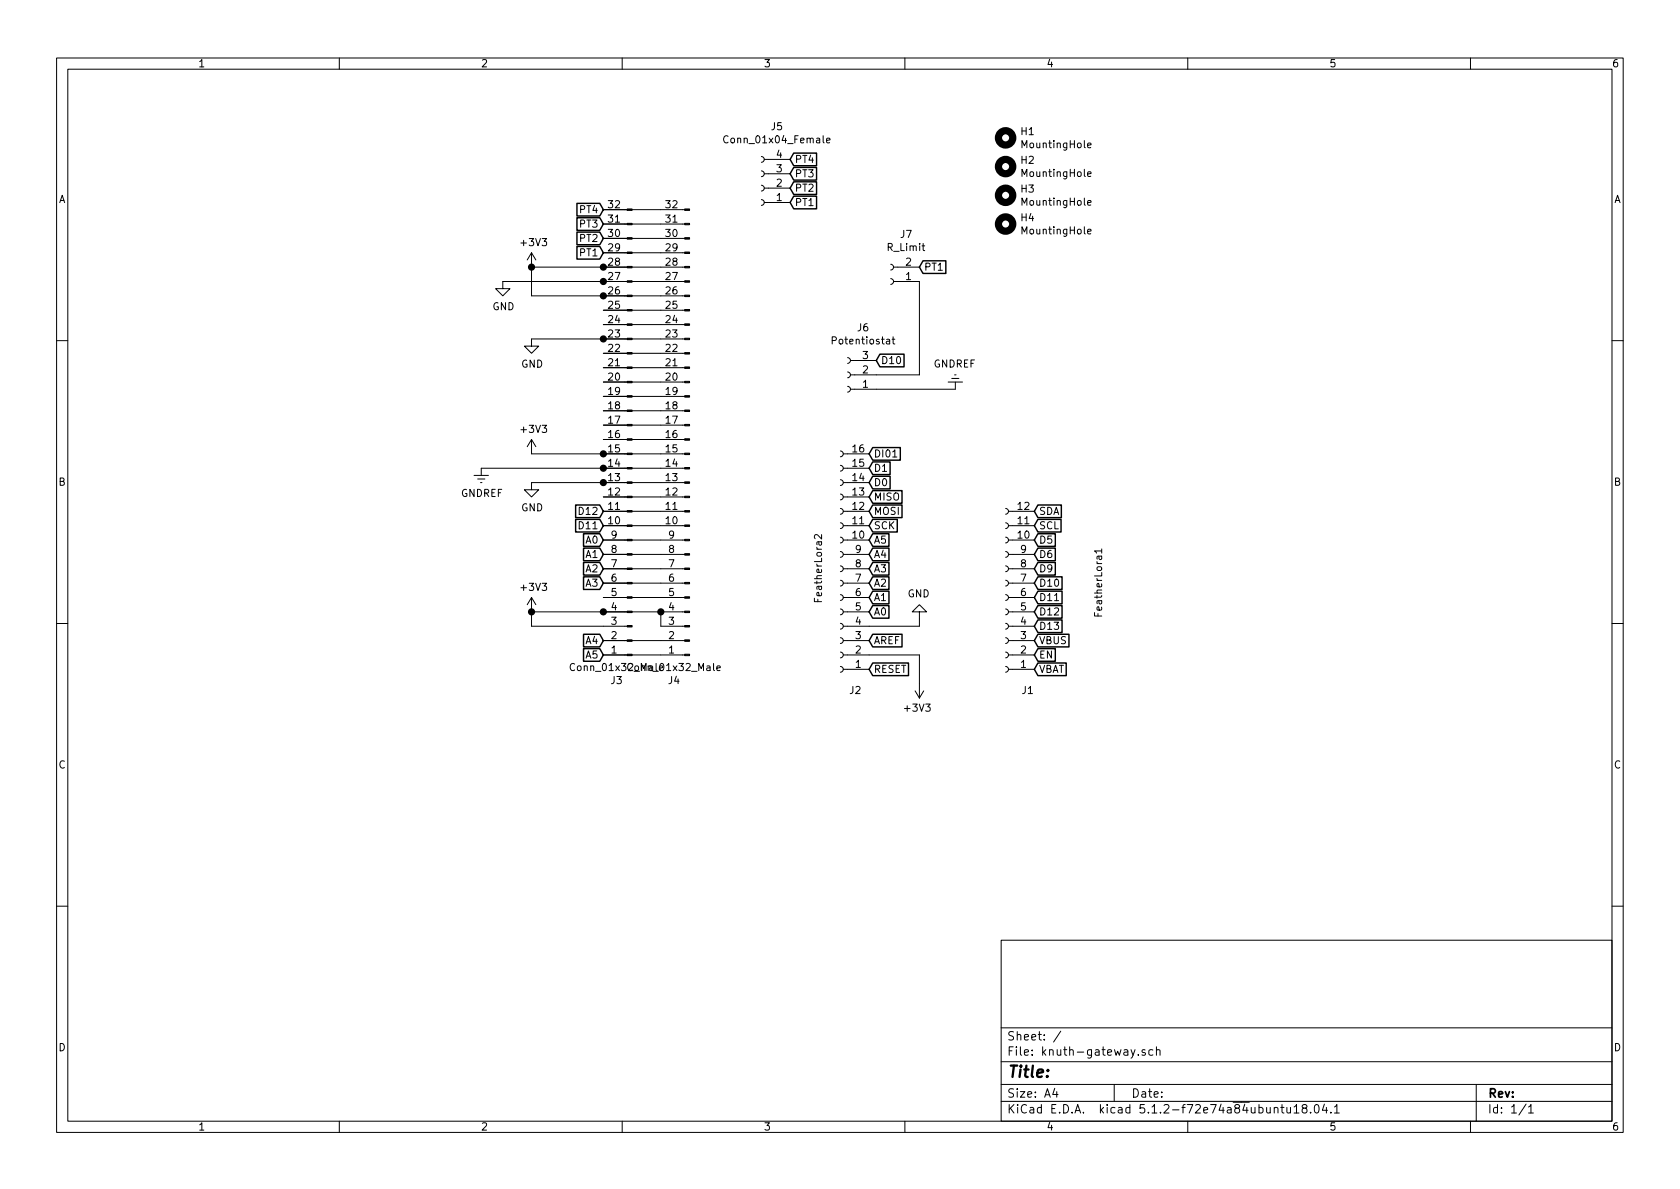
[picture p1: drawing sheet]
EESchema Schematic File Version 4
LIBS:knuth-gateway-cache
EELAYER 29 0
EELAYER END
$Descr A4 11693 8268
encoding utf-8
Sheet 1 1
Title ""
Date ""
Rev ""
Comp ""
Comment1 ""
Comment2 ""
Comment3 ""
Comment4 ""
$EndDescr
$Comp
L knuth-gateway-rescue:Conn_01x12_Female-Connector J1
U 1 1
P 7000 4150
F 0 "J1" H 6800 4800 50  0000 L CNN
F 1 "FeatherLora1" V 6350 3800 50  0000 L CNN
F 2 "Connector_PinSocket_2.54mm:PinSocket_1x12_P2.54mm_Vertical" H 7000 4150 50  0001 C CNN
F 3 "~" H 7000 4150 50  0001 C CNN
	1    7000 4150
	-1   0    0    1   
$EndComp
$Comp
L knuth-gateway-rescue:Conn_01x16_Female-Connector J2
U 1 1
P 5850 3950
F 0 "J2" H 5700 4800 50  0000 L CNN
F 1 "FeatherLora2" V 6000 3700 50  0000 L CNN
F 2 "Connector_PinSocket_2.54mm:PinSocket_1x16_P2.54mm_Vertical" H 5850 3950 50  0001 C CNN
F 3 "~" H 5850 3950 50  0001 C CNN
	1    5850 3950
	-1   0    0    1   
$EndComp
Text GLabel 7200 4650 2    50   Input ~ 0
VBAT
Text GLabel 7200 4550 2    50   Input ~ 0
EN
Text GLabel 7200 4450 2    50   Input ~ 0
VBUS
Text GLabel 7200 4350 2    50   Input ~ 0
D13
Text GLabel 7200 4250 2    50   Input ~ 0
D12
Text GLabel 7200 4150 2    50   Input ~ 0
D11
Text GLabel 7200 4050 2    50   Input ~ 0
D10
Text GLabel 7200 3950 2    50   Input ~ 0
D9
Text GLabel 7200 3850 2    50   Input ~ 0
D6
Text GLabel 7200 3750 2    50   Input ~ 0
D5
Text GLabel 7200 3650 2    50   Input ~ 0
SCL
Text GLabel 7200 3550 2    50   Input ~ 0
SDA
Text GLabel 6050 4650 2    50   Input ~ 0
RESET
Wire Wire Line
	6050 4550 6400 4550
Wire Wire Line
	6400 4550 6400 4750
$Comp
L knuth-gateway-rescue:+3V3-power #PWR0101
U 1 1
P 6400 4750
F 0 "#PWR0101" H 6400 4600 50  0001 C CNN
F 1 "+3V3" H 6415 4923 50  0000 C CNN
F 2 "" H 6400 4750 50  0001 C CNN
F 3 "" H 6400 4750 50  0001 C CNN
	1    6400 4750
	-1   0    0    1   
$EndComp
Text GLabel 6050 4450 2    50   Input ~ 0
AREF
Wire Wire Line
	6050 4350 6400 4350
Wire Wire Line
	6400 4350 6400 4300
$Comp
L knuth-gateway-rescue:GND-power #PWR0103
U 1 1
P 6400 4300
F 0 "#PWR0103" H 6400 4050 50  0001 C CNN
F 1 "GND" H 6405 4127 50  0000 C CNN
F 2 "" H 6400 4300 50  0001 C CNN
F 3 "" H 6400 4300 50  0001 C CNN
	1    6400 4300
	-1   0    0    1   
$EndComp
Text GLabel 6050 4250 2    50   Input ~ 0
A0
Text GLabel 6050 4150 2    50   Input ~ 0
A1
Text GLabel 6050 4050 2    50   Input ~ 0
A2
Text GLabel 6050 3950 2    50   Input ~ 0
A3
Text GLabel 6050 3850 2    50   Input ~ 0
A4
Text GLabel 6050 3750 2    50   Input ~ 0
A5
Text GLabel 6050 3650 2    50   Input ~ 0
SCK
Text GLabel 6050 3550 2    50   Input ~ 0
MOSI
Text GLabel 6050 3450 2    50   Input ~ 0
MISO
Text GLabel 6050 3350 2    50   Input ~ 0
D0
Text GLabel 6050 3250 2    50   Input ~ 0
D1
Text GLabel 6050 3150 2    50   Input ~ 0
DI01
$Comp
L Connector:Conn_01x32_Male J3
U 1 1
P 4400 3050
F 0 "J3" H 4508 4731 50  0000 C CNN
F 1 "Conn_01x32_Male" H 4508 4640 50  0000 C CNN
F 2 "Connector_PinSocket_2.54mm:PinSocket_1x32_P2.54mm_Vertical" H 4400 3050 50  0001 C CNN
F 3 "~" H 4400 3050 50  0001 C CNN
	1    4400 3050
	-1   0    0    1   
$EndComp
Text GLabel 4200 3650 0    50   Input ~ 0
D11
Text GLabel 4200 3550 0    50   Input ~ 0
D12
$Comp
L knuth-gateway-rescue:+3V3-power #PWR0102
U 1 1
P 3700 4250
F 0 "#PWR0102" H 3700 4100 50  0001 C CNN
F 1 "+3V3" H 3715 4423 50  0000 C CNN
F 2 "" H 3700 4250 50  0001 C CNN
F 3 "" H 3700 4250 50  0001 C CNN
	1    3700 4250
	1    0    0    -1  
$EndComp
Wire Wire Line
	4200 4250 3700 4250
Wire Wire Line
	4200 4350 3700 4350
Wire Wire Line
	3700 4350 3700 4250
Connection ~ 3700 4250
$Comp
L knuth-gateway-rescue:GND-power #PWR0104
U 1 1
P 3700 3350
F 0 "#PWR0104" H 3700 3100 50  0001 C CNN
F 1 "GND" H 3705 3177 50  0000 C CNN
F 2 "" H 3700 3350 50  0001 C CNN
F 3 "" H 3700 3350 50  0001 C CNN
	1    3700 3350
	1    0    0    -1  
$EndComp
Wire Wire Line
	4200 3350 3700 3350
Wire Wire Line
	4200 3150 3700 3150
$Comp
L knuth-gateway-rescue:+3V3-power #PWR0105
U 1 1
P 3700 3150
F 0 "#PWR0105" H 3700 3000 50  0001 C CNN
F 1 "+3V3" H 3715 3323 50  0000 C CNN
F 2 "" H 3700 3150 50  0001 C CNN
F 3 "" H 3700 3150 50  0001 C CNN
	1    3700 3150
	1    0    0    -1  
$EndComp
$Comp
L knuth-gateway-rescue:GND-power #PWR0106
U 1 1
P 3700 2350
F 0 "#PWR0106" H 3700 2100 50  0001 C CNN
F 1 "GND" H 3705 2177 50  0000 C CNN
F 2 "" H 3700 2350 50  0001 C CNN
F 3 "" H 3700 2350 50  0001 C CNN
	1    3700 2350
	1    0    0    -1  
$EndComp
Wire Wire Line
	4200 2350 3700 2350
$Comp
L knuth-gateway-rescue:+3V3-power #PWR0107
U 1 1
P 3700 1850
F 0 "#PWR0107" H 3700 1700 50  0001 C CNN
F 1 "+3V3" H 3715 2023 50  0000 C CNN
F 2 "" H 3700 1850 50  0001 C CNN
F 3 "" H 3700 1850 50  0001 C CNN
	1    3700 1850
	1    0    0    -1  
$EndComp
Wire Wire Line
	4200 2050 3700 2050
Wire Wire Line
	4200 1850 3700 1850
Wire Wire Line
	3700 1850 3700 2050
Connection ~ 3700 1850
Wire Wire Line
	4200 1950 3500 1950
$Comp
L knuth-gateway-rescue:GND-power #PWR0108
U 1 1
P 3500 1950
F 0 "#PWR0108" H 3500 1700 50  0001 C CNN
F 1 "GND" H 3505 1777 50  0000 C CNN
F 2 "" H 3500 1950 50  0001 C CNN
F 3 "" H 3500 1950 50  0001 C CNN
	1    3500 1950
	1    0    0    -1  
$EndComp
$Comp
L Connector:Conn_01x32_Male J4
U 1 1
P 4800 3050
F 0 "J4" H 4908 4731 50  0000 C CNN
F 1 "Conn_01x32_Male" H 4908 4640 50  0000 C CNN
F 2 "Connector_PinSocket_2.54mm:PinSocket_1x32_P2.54mm_Vertical" H 4800 3050 50  0001 C CNN
F 3 "~" H 4800 3050 50  0001 C CNN
	1    4800 3050
	-1   0    0    1   
$EndComp
Wire Wire Line
	4600 1450 4200 1450
Wire Wire Line
	4600 1650 4200 1650
Wire Wire Line
	4600 1750 4200 1750
Wire Wire Line
	4600 1850 4200 1850
Connection ~ 4200 1850
Wire Wire Line
	4600 1950 4200 1950
Connection ~ 4200 1950
Wire Wire Line
	4600 2050 4200 2050
Connection ~ 4200 2050
Wire Wire Line
	4600 2150 4200 2150
Wire Wire Line
	4600 2250 4200 2250
Wire Wire Line
	4600 2350 4200 2350
Connection ~ 4200 2350
Wire Wire Line
	4200 2450 4600 2450
Wire Wire Line
	4600 2550 4200 2550
Wire Wire Line
	4200 2650 4600 2650
Wire Wire Line
	4600 2750 4200 2750
Wire Wire Line
	4200 2850 4600 2850
Wire Wire Line
	4600 2950 4200 2950
Wire Wire Line
	4200 3050 4600 3050
Wire Wire Line
	4600 3150 4200 3150
Connection ~ 4200 3150
Wire Wire Line
	4200 3250 4600 3250
Wire Wire Line
	4600 3350 4200 3350
Connection ~ 4200 3350
Wire Wire Line
	4200 3450 4600 3450
Wire Wire Line
	4600 3550 4200 3550
Wire Wire Line
	4200 3650 4600 3650
Wire Wire Line
	4600 3750 4200 3750
Wire Wire Line
	4200 3850 4600 3850
Wire Wire Line
	4600 3950 4200 3950
Wire Wire Line
	4200 4050 4600 4050
Wire Wire Line
	4600 4250 4200 4250
Connection ~ 4200 4250
Wire Wire Line
	4200 4450 4600 4450
Wire Wire Line
	4600 4550 4200 4550
$Comp
L Connector:Conn_01x04_Female J5
U 1 1
P 5300 1300
F 0 "J5" H 5192 875 50  0000 C CNN
F 1 "Conn_01x04_Female" H 5192 966 50  0000 C CNN
F 2 "Connector_PinSocket_2.54mm:PinSocket_1x04_P2.54mm_Vertical" H 5300 1300 50  0001 C CNN
F 3 "~" H 5300 1300 50  0001 C CNN
	1    5300 1300
	-1   0    0    1   
$EndComp
$Comp
L Connector:Conn_01x03_Female J6
U 1 1
P 5900 2600
F 0 "J6" H 5792 2275 50  0000 C CNN
F 1 "Potentiostat" H 5792 2366 50  0000 C CNN
F 2 "Connector_PinSocket_2.54mm:PinSocket_1x03_P2.54mm_Vertical" H 5900 2600 50  0001 C CNN
F 3 "~" H 5900 2600 50  0001 C CNN
	1    5900 2600
	-1   0    0    1   
$EndComp
$Comp
L power:GNDREF #PWR0109
U 1 1
P 3350 3250
F 0 "#PWR0109" H 3350 3000 50  0001 C CNN
F 1 "GNDREF" H 3355 3077 50  0000 C CNN
F 2 "" H 3350 3250 50  0001 C CNN
F 3 "" H 3350 3250 50  0001 C CNN
	1    3350 3250
	1    0    0    -1  
$EndComp
Wire Wire Line
	4200 3250 3350 3250
Connection ~ 4200 3250
$Comp
L power:GNDREF #PWR0110
U 1 1
P 6650 2700
F 0 "#PWR0110" H 6650 2450 50  0001 C CNN
F 1 "GNDREF" H 6655 2527 50  0000 C CNN
F 2 "" H 6650 2700 50  0001 C CNN
F 3 "" H 6650 2700 50  0001 C CNN
	1    6650 2700
	-1   0    0    1   
$EndComp
Wire Wire Line
	6100 2700 6650 2700
Wire Wire Line
	4600 1550 4200 1550
Text GLabel 4200 1450 0    50   Input ~ 0
PT4
Text GLabel 4200 1550 0    50   Input ~ 0
PT3
Text GLabel 4200 1650 0    50   Input ~ 0
PT2
Text GLabel 4200 1750 0    50   Input ~ 0
PT1
Text GLabel 5500 1100 2    50   Input ~ 0
PT4
Text GLabel 5500 1200 2    50   Input ~ 0
PT3
Text GLabel 5500 1300 2    50   Input ~ 0
PT2
Text GLabel 5500 1400 2    50   Input ~ 0
PT1
Text GLabel 6400 1850 2    50   Input ~ 0
PT1
$Comp
L Connector:Conn_01x02_Female J7
U 1 1
P 6200 1950
F 0 "J7" H 6092 1625 50  0000 C CNN
F 1 "R_Limit" H 6092 1716 50  0000 C CNN
F 2 "Connector_PinSocket_2.54mm:PinSocket_1x02_P2.54mm_Vertical" H 6200 1950 50  0001 C CNN
F 3 "~" H 6200 1950 50  0001 C CNN
	1    6200 1950
	-1   0    0    1   
$EndComp
Wire Wire Line
	6100 2600 6400 2600
Wire Wire Line
	6400 2600 6400 1950
Text GLabel 6100 2500 2    50   Input ~ 0
D10
Text GLabel 4200 4050 0    50   Input ~ 0
A3
Text GLabel 4200 3950 0    50   Input ~ 0
A2
Text GLabel 4200 4450 0    50   Input ~ 0
A4
Text GLabel 4200 4550 0    50   Input ~ 0
A5
Text GLabel 4200 3750 0    50   Input ~ 0
A0
Text GLabel 4200 3850 0    50   Input ~ 0
A1
Wire Wire Line
	4600 4350 4600 4250
Connection ~ 4600 4250
$Comp
L Mechanical:MountingHole H2
U 1 1
P 7000 1150
F 0 "H2" H 7100 1196 50  0000 L CNN
F 1 "MountingHole" H 7100 1105 50  0000 L CNN
F 2 "MountingHole:MountingHole_2.5mm" H 7000 1150 50  0001 C CNN
F 3 "~" H 7000 1150 50  0001 C CNN
	1    7000 1150
	1    0    0    -1  
$EndComp
$Comp
L Mechanical:MountingHole H3
U 1 1
P 7000 1350
F 0 "H3" H 7100 1396 50  0000 L CNN
F 1 "MountingHole" H 7100 1305 50  0000 L CNN
F 2 "MountingHole:MountingHole_2.5mm" H 7000 1350 50  0001 C CNN
F 3 "~" H 7000 1350 50  0001 C CNN
	1    7000 1350
	1    0    0    -1  
$EndComp
$Comp
L Mechanical:MountingHole H4
U 1 1
P 7000 1550
F 0 "H4" H 7100 1596 50  0000 L CNN
F 1 "MountingHole" H 7100 1505 50  0000 L CNN
F 2 "MountingHole:MountingHole_2.5mm" H 7000 1550 50  0001 C CNN
F 3 "~" H 7000 1550 50  0001 C CNN
	1    7000 1550
	1    0    0    -1  
$EndComp
$Comp
L Mechanical:MountingHole H1
U 1 1
P 7000 950
F 0 "H1" H 7100 996 50  0000 L CNN
F 1 "MountingHole" H 7100 905 50  0000 L CNN
F 2 "MountingHole:MountingHole_2.5mm" H 7000 950 50  0001 C CNN
F 3 "~" H 7000 950 50  0001 C CNN
	1    7000 950 
	1    0    0    -1  
$EndComp
Wire Wire Line
	4600 4150 4200 4150
$EndSCHEMATC
